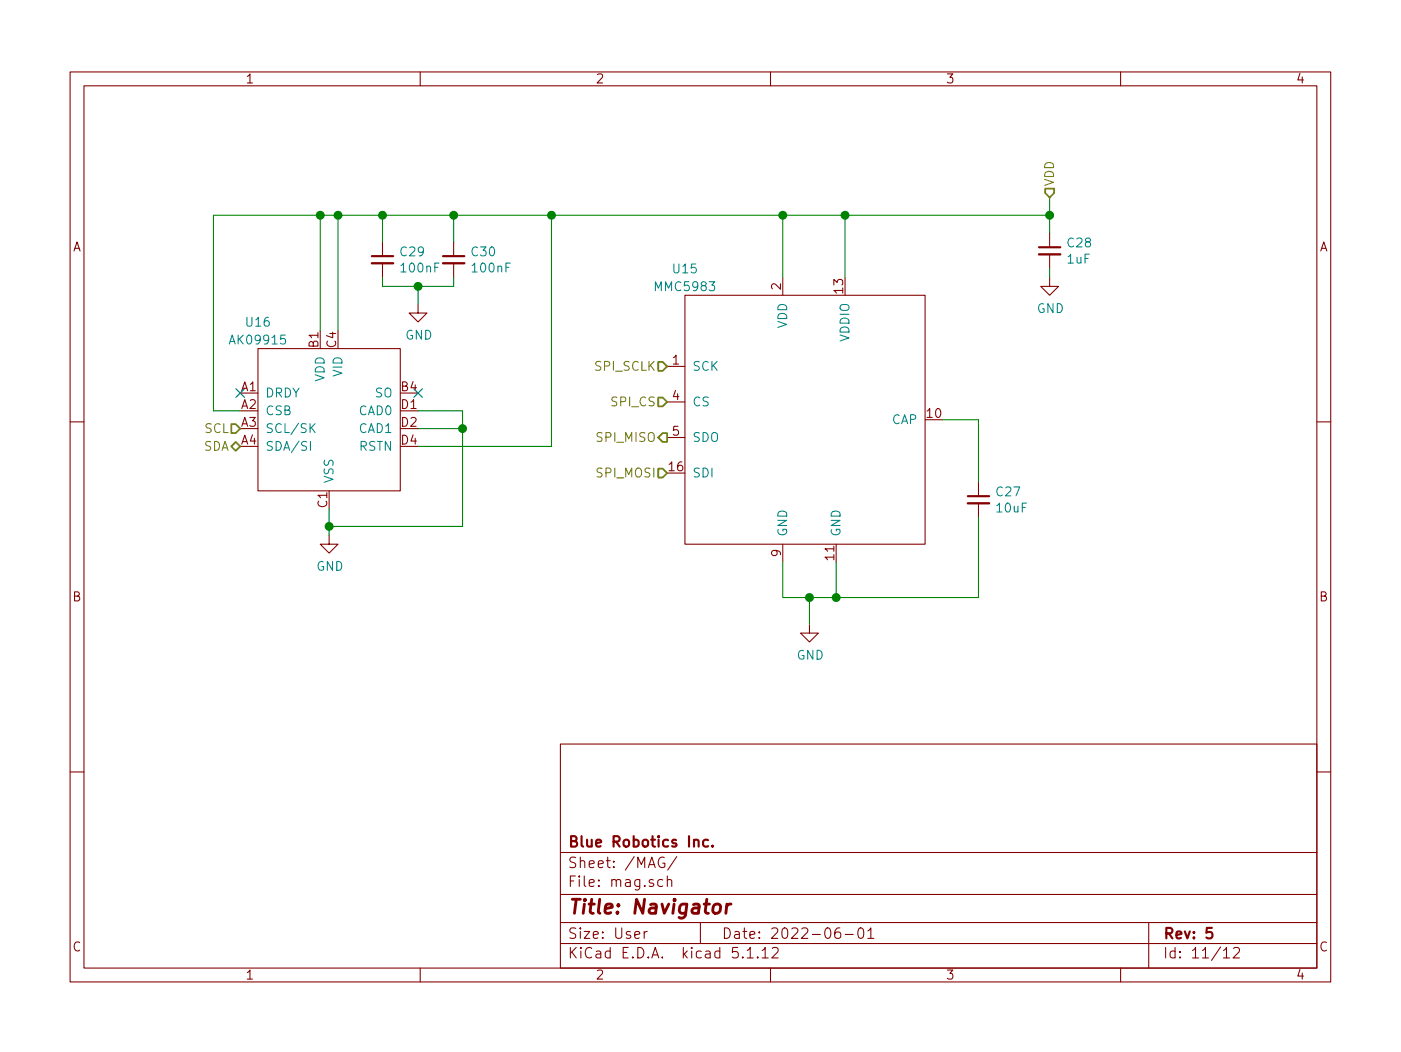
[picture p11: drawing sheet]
<svg xmlns="http://www.w3.org/2000/svg" width="200mm" height="150mm" viewBox="0 0 200 150" stroke-linecap="round" stroke-linejoin="round" font-family="sans-serif">
<g fill="none" stroke="#840000" stroke-width=".15">
<path d="M10 10.3h180v130h-180zM12 12.3h176v126h-176zM60 10.3v2M110 10.3v2M160 10.3v2M54.6 34.6v2M54.6 37.6v2M64.8 34.6v2M64.8 37.6v2M111.8 39.6v2.6M149.9 39.6v1.3h1.2l-1.2 1.3-1.3-1.3h1.3M149.9 33.3v2"/>
<path d="M149.9 36.3v2.1M36.8 49.8h20.3v20.3h-20.3zM59.7 43.5v1.2h1.3l-1.3 1.3-1.3-1.3h1.3M95.2 52.3h2.6M95.2 57.4h2.6M97.8 42.2h34.3v35.5h-34.3zM10 60.3h2M47 76.5v1.2h1.3l-1.3 1.3-1.3-1.3h1.3M95.2 62.5h2.6M111.8 77.7v2.6M139.7 68.9v2M139.7 71.9v2"/>
<path d="M188 60.3h2M115.6 89.2v1.2h1.2l-1.2 1.3-1.3-1.3h1.3M10 110.3h2M80 106.3h108v32h-108zM188 110.3h2M60 138.3v2M80 134.8h108M80 131.8h108M80 127.8h108M80 121.8h108M92 133.1v1M92.4 133.1h-.3l-.1 .2"/>
<path d="M94.6 125.7l-.4-.1-.3 .3 .1 .6 .2 .1h.4M94.8 122.5a.69 .69 0 0 0-.7 .3 .69 .69 0 0 0 0 .8 .54 .54 0 0 0 .8 .2v-.5h-.3M95.3 125.8a.38 .38 0 0 1 .6 0v.8M95.3 125.1v1.5M96.6 122.4l-1.3 1.9M100 131.8v3M106.7 135.8l.4-.5v1.5M106.7 136.8h.8M108.2 136.7l.1 .1h-.1h-.1l.1-.1v.1M108.8 135.8l.3-.2 .1-.3v1.5M108.8 136.8h.9M110 138.3v2"/>
<path d="M110.3 135.5l.2-.2h.3a.41 .41 0 0 1 .2 .7l-.8 .8h.9M119.9 132.6a.62 .62 0 0 0-.7 .6v.6a.48 .48 0 0 0 .8 .1 .61 .61 0 0 0-.1-.7 .51 .51 0 0 0-.7 .2M120.7 133.5h1.1M122.6 132.7a.37 .37 0 0 1 .4-.1 .37 .37 0 0 1 .3 .2v.3a.72 .72 0 0 1-.3 1l-.4-.2a1.41 1.41 0 0 1 0-1.2zM123.9 133l.4-.4v1.5M123.9 134.1h.9M160 138.3v2M164 131.8v6.5M174.7 135.8l.3-.2 .1-.3v1.5M174.7 136.8h.8M176.1 135.5l.2-.2h.4a.41 .41 0 0 1 .2 .7l-.9 .8h1"/>
</g>
<path d="M53.1 36.6h3M63.2 36.6h3.1M148.3 35.3h3.1M138.2 70.9h3M101.1 120h-.4l-.3 .2 .1 .6 .2 .1h.4M101.7 120.8l.1 .1h-.1v-.1v.1M173 132.6h-.7l-.1 .7a.62 .62 0 0 1 .7-.1l.2 .2-.1 .5-.2 .2h-.3l-.3-.2" fill="none" stroke="#840000" stroke-width=".3"/>
<path d="M102.1 129.2a.54 .54 0 0 1 .8 .3l-.1 .6a.56 .56 0 0 1-.5 .4 .56 .56 0 0 1-.5-.4v-.6zM103.8 129.2l-.2 1.3M104.4 129.2a.55 .55 0 0 0-.7 .3" fill="none" stroke="#840000" stroke-width=".41"/>
<path d="M53.1 37.6h3M63.2 37.6h3.1M148.3 36.3h3.1M138.2 71.9h3" fill="none" stroke="#840000" stroke-width=".33"/>
<path d="M44.3 63.1v1.2M44.4 61.1l.6 .7M45 60.5l-.7 .8" fill="none" stroke="#008484" stroke-width=".15"/>
<g fill="none" stroke="#008400" stroke-width=".15">
<path d="M45.7 30.8v16.5M48.3 30.8v16.5M54.6 39.6v1.3h10.2v-1.3M54.6 30.8v3.8M64.8 30.8v3.8M78.7 30.8v33h-19M111.8 30.8v8.8M120.6 30.8v8.8M149.9 30.8h-119.4v27.9h3.8M149.9 28.2v5.1M149.9 38.4v1.2M59.7 58.7h6.3v16.5h-19"/>
<path d="M59.7 40.9v2.6M134.6 60h5.1v8.9M47 72.7v3.8M59.7 61.2h6.3M139.7 73.9v11.5h-27.9v-5.1M115.6 85.4v3.8M119.4 80.3v5.1"/>
</g>
<path d="M149.2 26.9h1.3v.7l-.6 .6-.7-.6zM94 56.8h.6l.6 .6-.6 .7h-.6zM94 51.7h.6l.6 .6-.6 .7h-.6zM33 60.6h.7l.6 .6-.6 .7h-.7zM33.7 63.1l.6 .7-.6 .6-.7-.6zM94 66.9h.6l.6 .7-.6 .6h-.6zM94.6 61.9h.6v1.2h-.6l-.6-.6z" fill="none" stroke="#848400" stroke-width=".25"/>
<g fill="#008400" stroke="#008400" stroke-width=".25">
<circle cx="54.6" cy="30.8" r=".51"/>
<circle cx="45.7" cy="30.8" r=".51"/>
<circle cx="64.8" cy="30.8" r=".51"/>
<circle cx="120.7" cy="30.8" r=".51"/>
<circle cx="111.8" cy="30.8" r=".51"/>
<circle cx="48.3" cy="30.8" r=".51"/>
<circle cx="59.7" cy="40.9" r=".51"/>
<circle cx="78.7" cy="30.8" r=".51"/>
<circle cx="119.4" cy="85.4" r=".51"/>
<circle cx="66" cy="61.2" r=".51"/>
<circle cx="115.6" cy="85.4" r=".51"/>
<circle cx="47" cy="75.2" r=".51"/>
<circle cx="149.9" cy="30.8" r=".51"/>
</g>
<path d="M33.7 55.5l1.2 1.3M34.9 55.5l-1.2 1.3M59.1 55.5l1.2 1.3M60.3 55.5l-1.2 1.3" fill="none" stroke="#000084" stroke-width=".15"/>
<text font-size="2.8" fill="#840000" x="81" y="130.6">Title: Navigator</text>
<g font-size="2.1" fill="#840000">
<text x="81" y="124">Sheet: /MAG/</text>
<text x="81" y="121">Blue Robotics Inc.</text>
<text x="81" y="126.7">File: mag.sch</text>
<text x="81" y="136.9">KiCad E.D.A. kicad 5.1.12</text>
<text x="81" y="134.1">Size: User</text>
<text x="103" y="134.1">Date: 2022-06-01</text>
<text x="166" y="134.1">Rev: 5</text>
<text x="166" y="136.9">Id: 11/12</text>
</g>
<g font-size="1.8" fill="#840000">
<text x="35" y="11.9">1</text>
<text x="85" y="11.9">2</text>
<text x="135" y="11.9">3</text>
<text x="185" y="11.9">4</text>
<text x="10.4" y="35.9">A</text>
<text x="188.4" y="35.9">A</text>
<text x="111.5" y="41.4" transform="rotate(-90 111.5 41.4)">2</text>
<text x="120.4" y="41.9" transform="rotate(-90 120.4 41.9)">13</text>
<text x="45.5" y="49.6" transform="rotate(-90 45.5 49.6)">B1</text>
<text x="48" y="49.6" transform="rotate(-90 48 49.6)">C4</text>
<text x="96" y="52.1">1</text>
<text x="34.4" y="55.9">A1</text>
<text x="34.4" y="58.4">A2</text>
<text x="57.3" y="55.9">B4</text>
<text x="57.3" y="58.4">D1</text>
<text x="96" y="57.2">4</text>
<text x="132.4" y="59.7">10</text>
<text x="34.4" y="61">A3</text>
<text x="34.4" y="63.5">A4</text>
<text x="57.3" y="61">D2</text>
<text x="57.3" y="63.5">D4</text>
<text x="96" y="62.2">5</text>
<text x="95.6" y="67.3">16</text>
<text x="46.7" y="72.5" transform="rotate(-90 46.7 72.5)">C1</text>
<text x="111.5" y="79.5" transform="rotate(-90 111.5 79.5)">9</text>
<text x="119.1" y="80" transform="rotate(-90 119.1 80)">11</text>
<text x="10.4" y="85.9">B</text>
<text x="188.4" y="85.9">B</text>
<text x="10.4" y="135.9">C</text>
<text x="188.4" y="135.9">C</text>
<text x="35" y="139.9">1</text>
<text x="85" y="139.9">2</text>
<text x="135" y="139.9">3</text>
<text x="185" y="139.9">4</text>
</g>
<g font-size="1.8" fill="#848400">
<text x="150.5" y="26.7" transform="rotate(-90 150.5 26.7)">VDD</text>
<text x="85.1" y="53">SPI_SCLK</text>
<text x="87.4" y="58.1">SPI_CS</text>
<text x="29" y="64.4">SDA</text>
<text x="29.2" y="61.9">SCL</text>
<text x="85.4" y="63.1">SPI_MISO</text>
<text x="85.4" y="68.2">SPI_MOSI</text>
</g>
<g font-size="1.8" fill="#008484">
<text x="152.5" y="35.3">C28</text>
<text x="57.2" y="36.6">C29</text>
<text x="57.4" y="38.9">100nF</text>
<text x="67.4" y="36.6">C30</text>
<text x="67.6" y="38.9">100nF</text>
<text x="93.7" y="41.6">MMC5983</text>
<text x="96.2" y="39.1">U15</text>
<text x="152.4" y="37.7">1uF</text>
<text x="35.2" y="46.7">U16</text>
<text x="112.4" y="46.9" transform="rotate(-90 112.4 46.9)">VDD</text>
<text x="148" y="44.7">GND</text>
<text x="33.1" y="49.2">AK09915</text>
<text x="48.9" y="53.8" transform="rotate(-90 48.9 53.8)">VID</text>
<text x="57.9" y="48.5">GND</text>
<text x="98.8" y="53">SCK</text>
<text x="121.3" y="48.8" transform="rotate(-90 121.3 48.8)">VDDIO</text>
<text x="37.8" y="56.8">DRDY</text>
<text x="37.8" y="59.3">CSB</text>
<text x="46.4" y="54.6" transform="rotate(-90 46.4 54.6)">VDD</text>
<text x="51.3" y="59.3">CAD0</text>
<text x="53.6" y="56.8">SO</text>
<text x="98.8" y="58.1">CS</text>
<text x="37.8" y="61.9">SCL/SK</text>
<text x="37.8" y="64.4">SDA/SI</text>
<text x="51.3" y="61.9">CAD1</text>
<text x="51.3" y="64.4">RSTN</text>
<text x="98.8" y="63.1">SDO</text>
<text x="127.3" y="60.6">CAP</text>
<text x="47.6" y="69.1" transform="rotate(-90 47.6 69.1)">VSS</text>
<text x="98.8" y="68.2">SDI</text>
<text x="142.3" y="70.9">C27</text>
<text x="112.4" y="76.7" transform="rotate(-90 112.4 76.7)">GND</text>
<text x="120" y="76.7" transform="rotate(-90 120 76.7)">GND</text>
<text x="142.4" y="73.2">10uF</text>
<text x="45.2" y="81.6">GND</text>
<text x="113.7" y="94.3">GND</text>
</g>
</svg>
